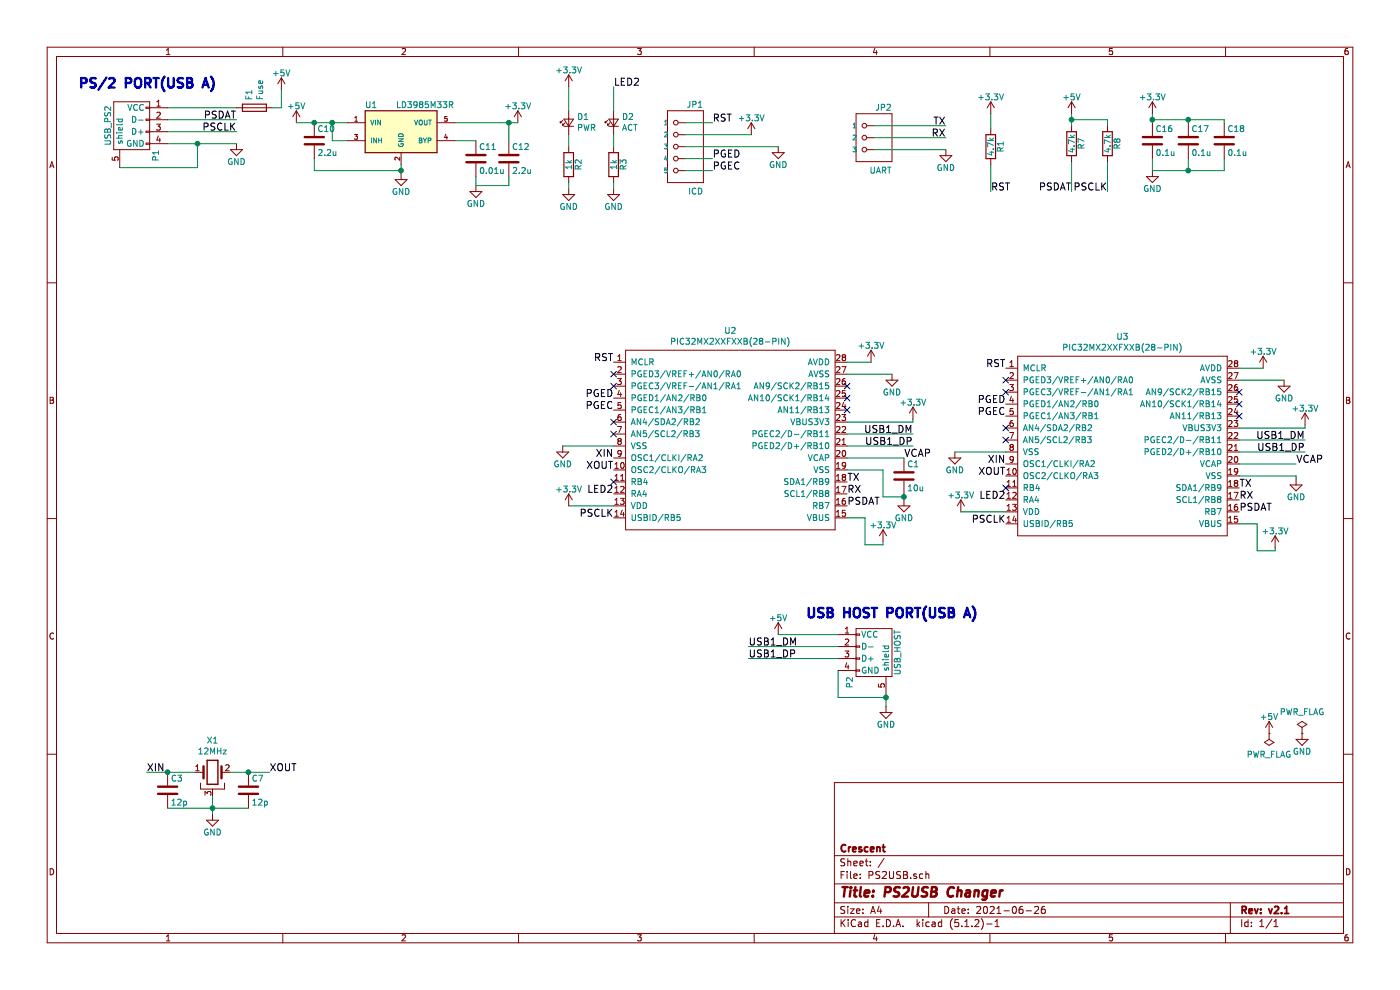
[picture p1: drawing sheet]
EESchema Schematic File Version 4
LIBS:PS2USB-cache
EELAYER 29 0
EELAYER END
$Descr A4 11693 8268
encoding utf-8
Sheet 1 1
Title "PS2USB Changer"
Date "2021-06-26"
Rev "v2.1"
Comp "Crescent"
Comment1 ""
Comment2 ""
Comment3 ""
Comment4 ""
$EndDescr
$Comp
L conn:USB_A P1
U 1 1
P 1100 1100
F 0 "P1" H 1300 900 50  0000 C CNN
F 1 "USB_PS2" H 1050 1300 50  0000 C CNN
F 2 "USBA:USBA" V 1050 1000 50  0001 C CNN
F 3 "" V 1050 1000 50  0000 C CNN
	1    1100 1100
	0    -1   1    0   
$EndComp
Text Notes 650  750  0    79   ~ 16
PS/2 PORT(USB A) 
Text Label 1975 1000 2    59   ~ 0
PSDAT
Text Label 1975 1100 2    59   ~ 0
PSCLK
$Comp
L power:GND #PWR01
U 1 1
P 1975 1200
F 0 "#PWR01" H 1975 950 50  0001 C CNN
F 1 "GND" H 1975 1050 50  0000 C CNN
F 2 "" H 1975 1200 50  0000 C CNN
F 3 "" H 1975 1200 50  0000 C CNN
	1    1975 1200
	1    0    0    -1  
$EndComp
$Comp
L power:+5V #PWR02
U 1 1
P 2350 750
F 0 "#PWR02" H 2350 600 50  0001 C CNN
F 1 "+5V" H 2350 890 50  0000 C CNN
F 2 "" H 2350 750 50  0000 C CNN
F 3 "" H 2350 750 50  0000 C CNN
	1    2350 750 
	1    0    0    -1  
$EndComp
$Comp
L regul:LD3985M33R U1
U 1 1
P 3350 1075
F 0 "U1" H 3100 1275 50  0000 C CNN
F 1 "LD3985M33R" H 3550 1275 50  0000 C CNN
F 2 "Package_TO_SOT_SMD:SOT-23-5" H 3350 1175 50  0001 C CIN
F 3 "" H 3350 1075 50  0000 C CNN
	1    3350 1075
	1    0    0    -1  
$EndComp
$Comp
L Device:C C10
U 1 1
P 2625 1175
F 0 "C10" H 2650 1275 50  0000 L CNN
F 1 "2.2u" H 2650 1075 50  0000 L CNN
F 2 "Capacitor_SMD:C_0603_1608Metric" H 2663 1025 50  0001 C CNN
F 3 "" H 2625 1175 50  0000 C CNN
F 4 "Value" H 2625 1175 60  0001 C CNN "Fieldname"
	1    2625 1175
	1    0    0    -1  
$EndComp
$Comp
L power:+5V #PWR03
U 1 1
P 2475 1025
F 0 "#PWR03" H 2475 875 50  0001 C CNN
F 1 "+5V" H 2475 1165 50  0000 C CNN
F 2 "" H 2475 1025 50  0000 C CNN
F 3 "" H 2475 1025 50  0000 C CNN
	1    2475 1025
	1    0    0    -1  
$EndComp
$Comp
L power:GND #PWR04
U 1 1
P 3350 1450
F 0 "#PWR04" H 3350 1200 50  0001 C CNN
F 1 "GND" H 3350 1300 50  0000 C CNN
F 2 "" H 3350 1450 50  0000 C CNN
F 3 "" H 3350 1450 50  0000 C CNN
	1    3350 1450
	1    0    0    -1  
$EndComp
$Comp
L Device:C C11
U 1 1
P 3975 1325
F 0 "C11" H 4000 1425 50  0000 L CNN
F 1 "0.01u" H 4000 1225 50  0000 L CNN
F 2 "Capacitor_SMD:C_0603_1608Metric" H 4013 1175 50  0001 C CNN
F 3 "" H 3975 1325 50  0000 C CNN
F 4 "Value" H 3975 1325 60  0001 C CNN "Fieldname"
	1    3975 1325
	1    0    0    -1  
$EndComp
$Comp
L Device:C C12
U 1 1
P 4250 1325
F 0 "C12" H 4275 1425 50  0000 L CNN
F 1 "2.2u" H 4275 1225 50  0000 L CNN
F 2 "Capacitor_SMD:C_0603_1608Metric" H 4288 1175 50  0001 C CNN
F 3 "" H 4250 1325 50  0000 C CNN
F 4 "Value" H 4250 1325 60  0001 C CNN "Fieldname"
	1    4250 1325
	1    0    0    -1  
$EndComp
$Comp
L power:+3.3V #PWR05
U 1 1
P 4325 1025
F 0 "#PWR05" H 4325 875 50  0001 C CNN
F 1 "+3.3V" H 4325 1165 50  0000 C CNN
F 2 "" H 4325 1025 50  0000 C CNN
F 3 "" H 4325 1025 50  0000 C CNN
	1    4325 1025
	1    0    0    -1  
$EndComp
$Comp
L power:GND #PWR06
U 1 1
P 3975 1550
F 0 "#PWR06" H 3975 1300 50  0001 C CNN
F 1 "GND" H 3975 1400 50  0000 C CNN
F 2 "" H 3975 1550 50  0000 C CNN
F 3 "" H 3975 1550 50  0000 C CNN
	1    3975 1550
	1    0    0    -1  
$EndComp
$Comp
L Device:R R2
U 1 1
P 4750 1375
F 0 "R2" V 4830 1375 50  0000 C CNN
F 1 "1k" V 4750 1375 50  0000 C CNN
F 2 "Resistor_SMD:R_0603_1608Metric" V 4680 1375 50  0001 C CNN
F 3 "" H 4750 1375 50  0000 C CNN
F 4 "Value" H 4750 1375 60  0001 C CNN "Fieldname"
	1    4750 1375
	1    0    0    -1  
$EndComp
$Comp
L power:GND #PWR07
U 1 1
P 4750 1575
F 0 "#PWR07" H 4750 1325 50  0001 C CNN
F 1 "GND" H 4750 1425 50  0000 C CNN
F 2 "" H 4750 1575 50  0000 C CNN
F 3 "" H 4750 1575 50  0000 C CNN
	1    4750 1575
	1    0    0    -1  
$EndComp
$Comp
L power:+3.3V #PWR08
U 1 1
P 4750 725
F 0 "#PWR08" H 4750 575 50  0001 C CNN
F 1 "+3.3V" H 4750 865 50  0000 C CNN
F 2 "" H 4750 725 50  0000 C CNN
F 3 "" H 4750 725 50  0000 C CNN
	1    4750 725 
	1    0    0    -1  
$EndComp
$Comp
L conn:USB_A P2
U 1 1
P 7300 5500
F 0 "P2" H 7500 5300 50  0000 C CNN
F 1 "USB_HOST" H 7250 5700 50  0000 C CNN
F 2 "USBHOST:USBHOST" V 7250 5400 50  0001 C CNN
F 3 "" V 7250 5400 50  0000 C CNN
	1    7300 5500
	0    1    1    0   
$EndComp
Text Notes 6725 5175 0    79   ~ 16
USB HOST PORT(USB A) 
$Comp
L PS2USB-rescue:PINHD-1X5-pinhead JP1
U 1 1
P 5625 1225
F 0 "JP1" H 5375 1550 50  0000 L BNN
F 1 "ICD" H 5375 825 50  0000 L BNN
F 2 "Connector_PinHeader_2.54mm:PinHeader_1x05_P2.54mm_Vertical" H 5655 1375 20  0001 C CNN
F 3 "" H 5625 1225 60  0000 C CNN
	1    5625 1225
	-1   0    0    -1  
$EndComp
$Comp
L power:GND #PWR09
U 1 1
P 6500 1225
F 0 "#PWR09" H 6500 975 50  0001 C CNN
F 1 "GND" H 6500 1075 50  0000 C CNN
F 2 "" H 6500 1225 50  0000 C CNN
F 3 "" H 6500 1225 50  0000 C CNN
	1    6500 1225
	1    0    0    -1  
$EndComp
$Comp
L power:+3.3V #PWR010
U 1 1
P 6275 1125
F 0 "#PWR010" H 6275 975 50  0001 C CNN
F 1 "+3.3V" H 6275 1265 50  0000 C CNN
F 2 "" H 6275 1125 50  0000 C CNN
F 3 "" H 6275 1125 50  0000 C CNN
	1    6275 1125
	1    0    0    -1  
$EndComp
Text Label 5950 1325 0    59   ~ 0
PGED
$Comp
L PS2USB-rescue:PINHD-1X3-pinhead JP2
U 1 1
P 7200 1150
F 0 "JP2" H 6950 1375 50  0000 L BNN
F 1 "UART" H 6950 850 50  0000 L BNN
F 2 "Connector_PinHeader_2.54mm:PinHeader_1x03_P2.54mm_Vertical" H 7230 1300 20  0001 C CNN
F 3 "" H 7200 1150 60  0000 C CNN
	1    7200 1150
	-1   0    0    -1  
$EndComp
$Comp
L power:GND #PWR011
U 1 1
P 7900 1250
F 0 "#PWR011" H 7900 1000 50  0001 C CNN
F 1 "GND" H 7900 1100 50  0000 C CNN
F 2 "" H 7900 1250 50  0000 C CNN
F 3 "" H 7900 1250 50  0000 C CNN
	1    7900 1250
	1    0    0    -1  
$EndComp
Text Label 7900 1050 2    59   ~ 0
TX
Text Label 7900 1150 2    59   ~ 0
RX
Text Label 8275 1600 0    59   ~ 0
RST
$Comp
L Device:R R7
U 1 1
P 8950 1200
F 0 "R7" V 9030 1200 50  0000 C CNN
F 1 "4.7k" V 8950 1200 50  0000 C CNN
F 2 "Resistor_SMD:R_0603_1608Metric" V 8880 1200 50  0001 C CNN
F 3 "" H 8950 1200 50  0000 C CNN
F 4 "Value" H 8950 1200 60  0001 C CNN "Fieldname"
	1    8950 1200
	1    0    0    -1  
$EndComp
$Comp
L Device:R R8
U 1 1
P 9250 1200
F 0 "R8" V 9330 1200 50  0000 C CNN
F 1 "4.7k" V 9250 1200 50  0000 C CNN
F 2 "Resistor_SMD:R_0603_1608Metric" V 9180 1200 50  0001 C CNN
F 3 "" H 9250 1200 50  0000 C CNN
	1    9250 1200
	1    0    0    -1  
$EndComp
Text Label 8950 1600 2    59   ~ 0
PSDAT
Text Label 9250 1600 2    59   ~ 0
PSCLK
$Comp
L Device:C C16
U 1 1
P 9625 1175
F 0 "C16" H 9650 1275 50  0000 L CNN
F 1 "0.1u" H 9650 1075 50  0000 L CNN
F 2 "Capacitor_SMD:C_0603_1608Metric" H 9663 1025 50  0001 C CNN
F 3 "" H 9625 1175 50  0000 C CNN
F 4 "Value" H 9625 1175 60  0001 C CNN "Fieldname"
	1    9625 1175
	1    0    0    -1  
$EndComp
$Comp
L Device:C C17
U 1 1
P 9925 1175
F 0 "C17" H 9950 1275 50  0000 L CNN
F 1 "0.1u" H 9950 1075 50  0000 L CNN
F 2 "Capacitor_SMD:C_0603_1608Metric" H 9963 1025 50  0001 C CNN
F 3 "" H 9925 1175 50  0000 C CNN
F 4 "Value" H 9925 1175 60  0001 C CNN "Fieldname"
	1    9925 1175
	1    0    0    -1  
$EndComp
$Comp
L Device:C C18
U 1 1
P 10225 1175
F 0 "C18" H 10250 1275 50  0000 L CNN
F 1 "0.1u" H 10250 1075 50  0000 L CNN
F 2 "Capacitor_SMD:C_0603_1608Metric" H 10263 1025 50  0001 C CNN
F 3 "" H 10225 1175 50  0000 C CNN
F 4 "Value" H 10225 1175 60  0001 C CNN "Fieldname"
	1    10225 1175
	1    0    0    -1  
$EndComp
$Comp
L power:GND #PWR014
U 1 1
P 9625 1425
F 0 "#PWR014" H 9625 1175 50  0001 C CNN
F 1 "GND" H 9625 1275 50  0000 C CNN
F 2 "" H 9625 1425 50  0000 C CNN
F 3 "" H 9625 1425 50  0000 C CNN
	1    9625 1425
	1    0    0    -1  
$EndComp
$Comp
L Device:R R3
U 1 1
P 5125 1375
F 0 "R3" V 5205 1375 50  0000 C CNN
F 1 "1k" V 5125 1375 50  0000 C CNN
F 2 "Resistor_SMD:R_0603_1608Metric" V 5055 1375 50  0001 C CNN
F 3 "" H 5125 1375 50  0000 C CNN
F 4 "Value" H 5125 1375 60  0001 C CNN "Fieldname"
	1    5125 1375
	1    0    0    -1  
$EndComp
$Comp
L power:GND #PWR015
U 1 1
P 5125 1575
F 0 "#PWR015" H 5125 1325 50  0001 C CNN
F 1 "GND" H 5125 1425 50  0000 C CNN
F 2 "" H 5125 1575 50  0000 C CNN
F 3 "" H 5125 1575 50  0000 C CNN
	1    5125 1575
	1    0    0    -1  
$EndComp
Text Label 5125 725  0    59   ~ 0
LED2
$Comp
L power:+3.3V #PWR016
U 1 1
P 9625 950
F 0 "#PWR016" H 9625 800 50  0001 C CNN
F 1 "+3.3V" H 9625 1090 50  0000 C CNN
F 2 "" H 9625 950 50  0000 C CNN
F 3 "" H 9625 950 50  0000 C CNN
	1    9625 950 
	1    0    0    -1  
$EndComp
$Comp
L Device:C C3
U 1 1
P 1400 6600
F 0 "C3" H 1425 6700 50  0000 L CNN
F 1 "12p" H 1425 6500 50  0000 L CNN
F 2 "Capacitor_SMD:C_0603_1608Metric" H 1438 6450 50  0001 C CNN
F 3 "" H 1400 6600 50  0000 C CNN
F 4 "Value" H 1400 6600 60  0001 C CNN "Fieldname"
	1    1400 6600
	1    0    0    -1  
$EndComp
$Comp
L Device:C C7
U 1 1
P 2075 6600
F 0 "C7" H 2100 6700 50  0000 L CNN
F 1 "12p" H 2100 6500 50  0000 L CNN
F 2 "Capacitor_SMD:C_0603_1608Metric" H 2113 6450 50  0001 C CNN
F 3 "" H 2075 6600 50  0000 C CNN
F 4 "Value" H 2075 6600 60  0001 C CNN "Fieldname"
	1    2075 6600
	1    0    0    -1  
$EndComp
$Comp
L power:GND #PWR021
U 1 1
P 1775 6800
F 0 "#PWR021" H 1775 6550 50  0001 C CNN
F 1 "GND" H 1775 6650 50  0000 C CNN
F 2 "" H 1775 6800 50  0000 C CNN
F 3 "" H 1775 6800 50  0000 C CNN
	1    1775 6800
	1    0    0    -1  
$EndComp
Text Label 1225 6450 0    59   ~ 0
XIN
Text Label 2250 6450 0    59   ~ 0
XOUT
$Comp
L power:GND #PWR026
U 1 1
P 7400 5900
F 0 "#PWR026" H 7400 5650 50  0001 C CNN
F 1 "GND" H 7400 5750 50  0000 C CNN
F 2 "" H 7400 5900 50  0000 C CNN
F 3 "" H 7400 5900 50  0000 C CNN
	1    7400 5900
	1    0    0    -1  
$EndComp
$Comp
L power:+5V #PWR027
U 1 1
P 6500 5300
F 0 "#PWR027" H 6500 5150 50  0001 C CNN
F 1 "+5V" H 6500 5440 50  0000 C CNN
F 2 "" H 6500 5300 50  0000 C CNN
F 3 "" H 6500 5300 50  0000 C CNN
	1    6500 5300
	1    0    0    -1  
$EndComp
Text Label 6250 5400 0    59   ~ 0
USB1_DM
Text Label 6250 5500 0    59   ~ 0
USB1_DP
$Comp
L power:GND #PWR039
U 1 1
P 10875 6125
F 0 "#PWR039" H 10875 5875 50  0001 C CNN
F 1 "GND" H 10875 5975 50  0000 C CNN
F 2 "" H 10875 6125 50  0000 C CNN
F 3 "" H 10875 6125 50  0000 C CNN
	1    10875 6125
	1    0    0    -1  
$EndComp
$Comp
L power:+5V #PWR040
U 1 1
P 10600 6125
F 0 "#PWR040" H 10600 5975 50  0001 C CNN
F 1 "+5V" H 10600 6265 50  0000 C CNN
F 2 "" H 10600 6125 50  0000 C CNN
F 3 "" H 10600 6125 50  0000 C CNN
	1    10600 6125
	1    0    0    -1  
$EndComp
$Comp
L power:PWR_FLAG #FLG041
U 1 1
P 10875 6125
F 0 "#FLG041" H 10875 6220 50  0001 C CNN
F 1 "PWR_FLAG" H 10875 6305 50  0000 C CNN
F 2 "" H 10875 6125 50  0000 C CNN
F 3 "" H 10875 6125 50  0000 C CNN
	1    10875 6125
	1    0    0    -1  
$EndComp
$Comp
L power:PWR_FLAG #FLG042
U 1 1
P 10600 6125
F 0 "#FLG042" H 10600 6220 50  0001 C CNN
F 1 "PWR_FLAG" H 10600 6305 50  0000 C CNN
F 2 "" H 10600 6125 50  0000 C CNN
F 3 "" H 10600 6125 50  0000 C CNN
	1    10600 6125
	-1   0    0    1   
$EndComp
Wire Wire Line
	1400 1000 1975 1000
Wire Wire Line
	1400 1100 1975 1100
Wire Wire Line
	1400 900  1975 900 
Wire Wire Line
	1400 1200 1650 1200
Wire Wire Line
	1000 1400 1650 1400
Wire Wire Line
	1650 1400 1650 1200
Connection ~ 1650 1200
Wire Wire Line
	2475 1025 2625 1025
Wire Wire Line
	3800 1025 4250 1025
Wire Wire Line
	2900 1175 2775 1175
Wire Wire Line
	2775 1175 2775 1025
Connection ~ 2775 1025
Connection ~ 2625 1025
Wire Wire Line
	3350 1375 3350 1425
Wire Wire Line
	3350 1425 2625 1425
Wire Wire Line
	2625 1425 2625 1325
Connection ~ 3350 1425
Wire Wire Line
	3800 1175 3975 1175
Wire Wire Line
	4250 1175 4250 1025
Connection ~ 4250 1025
Wire Wire Line
	4250 1475 4250 1550
Wire Wire Line
	4250 1550 3975 1550
Wire Wire Line
	3975 1550 3975 1475
Wire Wire Line
	4750 1525 4750 1575
Wire Wire Line
	5725 1125 6275 1125
Wire Wire Line
	5725 1225 6500 1225
Wire Wire Line
	7300 1050 7900 1050
Wire Wire Line
	7300 1150 7900 1150
Wire Wire Line
	7300 1250 7900 1250
Wire Wire Line
	8275 1600 8275 1375
Wire Wire Line
	8950 950  8950 1000
Wire Wire Line
	9250 1050 9250 1000
Wire Wire Line
	9250 1000 8950 1000
Connection ~ 8950 1000
Wire Wire Line
	8950 1350 8950 1600
Wire Wire Line
	9250 1350 9250 1600
Wire Wire Line
	9625 950  9625 1000
Wire Wire Line
	9625 1000 9925 1000
Wire Wire Line
	10225 1000 10225 1025
Connection ~ 9625 1000
Wire Wire Line
	9925 1025 9925 1000
Connection ~ 9925 1000
Wire Wire Line
	10225 1425 10225 1325
Wire Wire Line
	9625 1425 9925 1425
Wire Wire Line
	9625 1425 9625 1325
Wire Wire Line
	9925 1325 9925 1425
Connection ~ 9925 1425
Wire Wire Line
	5125 1525 5125 1575
Wire Wire Line
	1400 6750 1775 6750
Connection ~ 1775 6750
Wire Wire Line
	1225 6450 1400 6450
Wire Wire Line
	7400 5800 7400 5825
Wire Wire Line
	7000 5600 7000 5825
Wire Wire Line
	7000 5825 7400 5825
Connection ~ 7400 5825
Wire Wire Line
	6500 5300 7000 5300
$Comp
L power:+5V #PWR013
U 1 1
P 8950 950
F 0 "#PWR013" H 8950 800 50  0001 C CNN
F 1 "+5V" H 8950 1090 50  0000 C CNN
F 2 "" H 8950 950 50  0000 C CNN
F 3 "" H 8950 950 50  0000 C CNN
	1    8950 950 
	1    0    0    -1  
$EndComp
Wire Wire Line
	1650 1200 1975 1200
Wire Wire Line
	2775 1025 2900 1025
Wire Wire Line
	2625 1025 2775 1025
Wire Wire Line
	3350 1425 3350 1450
Wire Wire Line
	4250 1025 4325 1025
Wire Wire Line
	8950 1000 8950 1050
Wire Wire Line
	9625 1000 9625 1025
Wire Wire Line
	9925 1000 10225 1000
Wire Wire Line
	9925 1425 10225 1425
Wire Wire Line
	1775 6750 2075 6750
Wire Wire Line
	1775 6750 1775 6800
Wire Wire Line
	2075 6450 2250 6450
Wire Wire Line
	7400 5825 7400 5900
$Comp
L Device:Fuse F1
U 1 1
P 2125 900
F 0 "F1" H 2185 946 50  0000 L CNN
F 1 "Fuse" H 2185 855 50  0000 L CNN
F 2 "Fuse:Fuse_0603_1608Metric" V 2055 900 50  0001 C CNN
F 3 "~" H 2125 900 50  0001 C CNN
	1    2125 900 
	0    -1   -1   0   
$EndComp
Wire Wire Line
	2275 900  2350 900 
Wire Wire Line
	2350 900  2350 750 
$Comp
L PIC32MX:PIC32MX2XXFXXB(28-PIN) U2
U 1 1
P 5225 2925
F 0 "U2" H 6100 3090 50  0000 C CNN
F 1 "PIC32MX2XXFXXB(28-PIN)" H 6100 2999 50  0000 C CNN
F 2 "Package_SO:SSOP-28_5.3x10.2mm_P0.65mm" H 5225 2925 50  0001 C CNN
F 3 "" H 5225 2925 50  0001 C CNN
	1    5225 2925
	1    0    0    -1  
$EndComp
$Comp
L power:+3.3V #PWR024
U 1 1
P 8275 950
F 0 "#PWR024" H 8275 800 50  0001 C CNN
F 1 "+3.3V" H 8275 1090 50  0000 C CNN
F 2 "" H 8275 950 50  0000 C CNN
F 3 "" H 8275 950 50  0000 C CNN
	1    8275 950 
	1    0    0    -1  
$EndComp
$Comp
L Device:R R1
U 1 1
P 8275 1225
F 0 "R1" V 8355 1225 50  0000 C CNN
F 1 "4.7k" V 8275 1225 50  0000 C CNN
F 2 "Resistor_SMD:R_0603_1608Metric" V 8205 1225 50  0001 C CNN
F 3 "" H 8275 1225 50  0000 C CNN
F 4 "Value" H 8275 1225 60  0001 C CNN "Fieldname"
	1    8275 1225
	1    0    0    -1  
$EndComp
Wire Wire Line
	8275 950  8275 1075
Text Label 5125 3025 2    59   ~ 0
RST
Text Label 5950 1025 0    59   ~ 0
RST
Text Label 5950 1425 0    59   ~ 0
PGEC
Wire Wire Line
	5725 1025 5950 1025
Wire Wire Line
	5950 1325 5725 1325
Wire Wire Line
	5725 1425 5950 1425
$Comp
L power:+3.3V #PWR018
U 1 1
P 7275 3025
F 0 "#PWR018" H 7275 2875 50  0001 C CNN
F 1 "+3.3V" H 7275 3165 50  0000 C CNN
F 2 "" H 7275 3025 50  0000 C CNN
F 3 "" H 7275 3025 50  0000 C CNN
	1    7275 3025
	1    0    0    -1  
$EndComp
$Comp
L power:GND #PWR020
U 1 1
P 7450 3125
F 0 "#PWR020" H 7450 2875 50  0001 C CNN
F 1 "GND" H 7450 2975 50  0000 C CNN
F 2 "" H 7450 3125 50  0000 C CNN
F 3 "" H 7450 3125 50  0000 C CNN
	1    7450 3125
	1    0    0    -1  
$EndComp
$Comp
L Device:C C1
U 1 1
P 7550 3975
F 0 "C1" H 7575 4075 50  0000 L CNN
F 1 "10u" H 7575 3875 50  0000 L CNN
F 2 "Capacitor_SMD:C_0805_2012Metric" H 7588 3825 50  0001 C CNN
F 3 "" H 7550 3975 50  0000 C CNN
F 4 "Value" H 7550 3975 60  0001 C CNN "Fieldname"
	1    7550 3975
	1    0    0    -1  
$EndComp
$Comp
L power:GND #PWR022
U 1 1
P 7550 4175
F 0 "#PWR022" H 7550 3925 50  0001 C CNN
F 1 "GND" H 7550 4025 50  0000 C CNN
F 2 "" H 7550 4175 50  0000 C CNN
F 3 "" H 7550 4175 50  0000 C CNN
	1    7550 4175
	1    0    0    -1  
$EndComp
$Comp
L power:+3.3V #PWR017
U 1 1
P 4750 4225
F 0 "#PWR017" H 4750 4075 50  0001 C CNN
F 1 "+3.3V" H 4750 4365 50  0000 C CNN
F 2 "" H 4750 4225 50  0000 C CNN
F 3 "" H 4750 4225 50  0000 C CNN
	1    4750 4225
	1    0    0    -1  
$EndComp
Wire Wire Line
	7075 3025 7275 3025
Wire Wire Line
	7075 3125 7450 3125
Wire Wire Line
	7075 3825 7550 3825
Wire Wire Line
	7075 3925 7375 3925
Wire Wire Line
	7375 3925 7375 4150
Wire Wire Line
	7375 4150 7550 4150
Wire Wire Line
	7550 4150 7550 4175
Wire Wire Line
	7550 4150 7550 4125
Connection ~ 7550 4150
$Comp
L power:GND #PWR012
U 1 1
P 4700 3725
F 0 "#PWR012" H 4700 3475 50  0001 C CNN
F 1 "GND" H 4700 3575 50  0000 C CNN
F 2 "" H 4700 3725 50  0000 C CNN
F 3 "" H 4700 3725 50  0000 C CNN
	1    4700 3725
	1    0    0    -1  
$EndComp
Wire Wire Line
	5125 3725 4700 3725
Wire Wire Line
	4750 4225 5125 4225
$Comp
L power:+3.3V #PWR019
U 1 1
P 7375 4525
F 0 "#PWR019" H 7375 4375 50  0001 C CNN
F 1 "+3.3V" H 7375 4665 50  0000 C CNN
F 2 "" H 7375 4525 50  0000 C CNN
F 3 "" H 7375 4525 50  0000 C CNN
	1    7375 4525
	1    0    0    -1  
$EndComp
Wire Wire Line
	7075 4325 7225 4325
Wire Wire Line
	7225 4325 7225 4550
Wire Wire Line
	7225 4550 7375 4550
Wire Wire Line
	7375 4550 7375 4525
$Comp
L power:+3.3V #PWR023
U 1 1
P 7625 3500
F 0 "#PWR023" H 7625 3350 50  0001 C CNN
F 1 "+3.3V" H 7625 3640 50  0000 C CNN
F 2 "" H 7625 3500 50  0000 C CNN
F 3 "" H 7625 3500 50  0000 C CNN
	1    7625 3500
	1    0    0    -1  
$EndComp
Wire Wire Line
	7075 3525 7625 3525
Wire Wire Line
	7625 3525 7625 3500
Wire Wire Line
	7075 3625 7625 3625
Wire Wire Line
	7075 3725 7625 3725
Text Label 7625 3625 2    59   ~ 0
USB1_DM
Text Label 7625 3725 2    59   ~ 0
USB1_DP
Text Label 5125 3825 2    59   ~ 0
XIN
Text Label 5125 3925 2    59   ~ 0
XOUT
Text Label 7075 4025 0    59   ~ 0
TX
Text Label 7075 4125 0    59   ~ 0
RX
Text Label 5125 4325 2    59   ~ 0
PSCLK
Text Label 7075 4225 0    59   ~ 0
PSDAT
Text Label 5125 4125 2    59   ~ 0
LED2
Text Label 5125 3325 2    59   ~ 0
PGED
Text Label 5125 3425 2    59   ~ 0
PGEC
NoConn ~ 5125 3125
NoConn ~ 5125 3225
NoConn ~ 5125 3525
NoConn ~ 5125 3625
NoConn ~ 5125 4025
NoConn ~ 7075 3225
NoConn ~ 7075 3325
NoConn ~ 7075 3425
$Comp
L Device:LED_Small D1
U 1 1
P 4750 1025
F 0 "D1" V 4796 957 50  0000 R CNN
F 1 "PWR" V 4705 957 50  0000 R CNN
F 2 "LED_SMD:LED_0603_1608Metric" V 4750 1025 50  0001 C CNN
F 3 "~" V 4750 1025 50  0001 C CNN
	1    4750 1025
	0    -1   -1   0   
$EndComp
$Comp
L Device:LED_Small D2
U 1 1
P 5125 1025
F 0 "D2" V 5171 957 50  0000 R CNN
F 1 "ACT" V 5080 957 50  0000 R CNN
F 2 "LED_SMD:LED_0603_1608Metric" V 5125 1025 50  0001 C CNN
F 3 "~" V 5125 1025 50  0001 C CNN
	1    5125 1025
	0    -1   -1   0   
$EndComp
Wire Wire Line
	4750 725  4750 925 
Wire Wire Line
	4750 1125 4750 1225
Wire Wire Line
	5125 1125 5125 1225
Wire Wire Line
	5125 725  5125 925 
Wire Wire Line
	6250 5400 7000 5400
Wire Wire Line
	6250 5500 7000 5500
$Comp
L Device:Crystal_GND3 X1
U 1 1
P 1775 6450
F 0 "X1" H 1775 6718 50  0000 C CNN
F 1 "12MHz" H 1775 6627 50  0000 C CNN
F 2 "FA238V:FA238V" H 1775 6450 50  0001 C CNN
F 3 "~" H 1775 6450 50  0001 C CNN
	1    1775 6450
	1    0    0    -1  
$EndComp
Wire Wire Line
	1775 6750 1775 6650
Wire Wire Line
	1925 6450 2075 6450
Connection ~ 2075 6450
Wire Wire Line
	1625 6450 1400 6450
Connection ~ 1400 6450
$Comp
L PIC32MX:PIC32MX2XXFXXB(28-PIN) U3
U 1 1
P 8500 2975
F 0 "U3" H 9375 3140 50  0000 C CNN
F 1 "PIC32MX2XXFXXB(28-PIN)" H 9375 3049 50  0000 C CNN
F 2 "Package_SO:SOIC-28W_7.5x17.9mm_P1.27mm" H 8500 2975 50  0001 C CNN
F 3 "" H 8500 2975 50  0001 C CNN
	1    8500 2975
	1    0    0    -1  
$EndComp
Text Label 8400 3075 2    59   ~ 0
RST
$Comp
L power:+3.3V #PWR0101
U 1 1
P 10550 3075
F 0 "#PWR0101" H 10550 2925 50  0001 C CNN
F 1 "+3.3V" H 10550 3215 50  0000 C CNN
F 2 "" H 10550 3075 50  0000 C CNN
F 3 "" H 10550 3075 50  0000 C CNN
	1    10550 3075
	1    0    0    -1  
$EndComp
$Comp
L power:GND #PWR0102
U 1 1
P 10725 3175
F 0 "#PWR0102" H 10725 2925 50  0001 C CNN
F 1 "GND" H 10725 3025 50  0000 C CNN
F 2 "" H 10725 3175 50  0000 C CNN
F 3 "" H 10725 3175 50  0000 C CNN
	1    10725 3175
	1    0    0    -1  
$EndComp
$Comp
L power:GND #PWR0103
U 1 1
P 10825 4000
F 0 "#PWR0103" H 10825 3750 50  0001 C CNN
F 1 "GND" H 10825 3850 50  0000 C CNN
F 2 "" H 10825 4000 50  0000 C CNN
F 3 "" H 10825 4000 50  0000 C CNN
	1    10825 4000
	1    0    0    -1  
$EndComp
$Comp
L power:+3.3V #PWR0104
U 1 1
P 8025 4275
F 0 "#PWR0104" H 8025 4125 50  0001 C CNN
F 1 "+3.3V" H 8025 4415 50  0000 C CNN
F 2 "" H 8025 4275 50  0000 C CNN
F 3 "" H 8025 4275 50  0000 C CNN
	1    8025 4275
	1    0    0    -1  
$EndComp
Wire Wire Line
	10350 3075 10550 3075
Wire Wire Line
	10350 3175 10725 3175
Wire Wire Line
	10350 3875 10825 3875
Wire Wire Line
	10825 3975 10825 4000
$Comp
L power:GND #PWR0105
U 1 1
P 7975 3775
F 0 "#PWR0105" H 7975 3525 50  0001 C CNN
F 1 "GND" H 7975 3625 50  0000 C CNN
F 2 "" H 7975 3775 50  0000 C CNN
F 3 "" H 7975 3775 50  0000 C CNN
	1    7975 3775
	1    0    0    -1  
$EndComp
Wire Wire Line
	8400 3775 7975 3775
Wire Wire Line
	8025 4275 8400 4275
$Comp
L power:+3.3V #PWR0106
U 1 1
P 10650 4575
F 0 "#PWR0106" H 10650 4425 50  0001 C CNN
F 1 "+3.3V" H 10650 4715 50  0000 C CNN
F 2 "" H 10650 4575 50  0000 C CNN
F 3 "" H 10650 4575 50  0000 C CNN
	1    10650 4575
	1    0    0    -1  
$EndComp
Wire Wire Line
	10350 4375 10500 4375
Wire Wire Line
	10500 4375 10500 4600
Wire Wire Line
	10500 4600 10650 4600
Wire Wire Line
	10650 4600 10650 4575
$Comp
L power:+3.3V #PWR0107
U 1 1
P 10900 3550
F 0 "#PWR0107" H 10900 3400 50  0001 C CNN
F 1 "+3.3V" H 10900 3690 50  0000 C CNN
F 2 "" H 10900 3550 50  0000 C CNN
F 3 "" H 10900 3550 50  0000 C CNN
	1    10900 3550
	1    0    0    -1  
$EndComp
Wire Wire Line
	10350 3575 10900 3575
Wire Wire Line
	10900 3575 10900 3550
Wire Wire Line
	10350 3675 10900 3675
Wire Wire Line
	10350 3775 10900 3775
Text Label 10900 3675 2    59   ~ 0
USB1_DM
Text Label 10900 3775 2    59   ~ 0
USB1_DP
Text Label 8400 3875 2    59   ~ 0
XIN
Text Label 8400 3975 2    59   ~ 0
XOUT
Text Label 10350 4075 0    59   ~ 0
TX
Text Label 10350 4175 0    59   ~ 0
RX
Text Label 8400 4375 2    59   ~ 0
PSCLK
Text Label 10350 4275 0    59   ~ 0
PSDAT
Text Label 8400 4175 2    59   ~ 0
LED2
Text Label 8400 3375 2    59   ~ 0
PGED
Text Label 8400 3475 2    59   ~ 0
PGEC
NoConn ~ 8400 3175
NoConn ~ 8400 3275
NoConn ~ 8400 3575
NoConn ~ 8400 3675
NoConn ~ 8400 4075
NoConn ~ 10350 3275
NoConn ~ 10350 3375
NoConn ~ 10350 3475
Text Label 10825 3875 0    60   ~ 0
VCAP
Text Label 7550 3825 0    60   ~ 0
VCAP
Wire Wire Line
	10350 3975 10825 3975
$EndSCHEMATC
